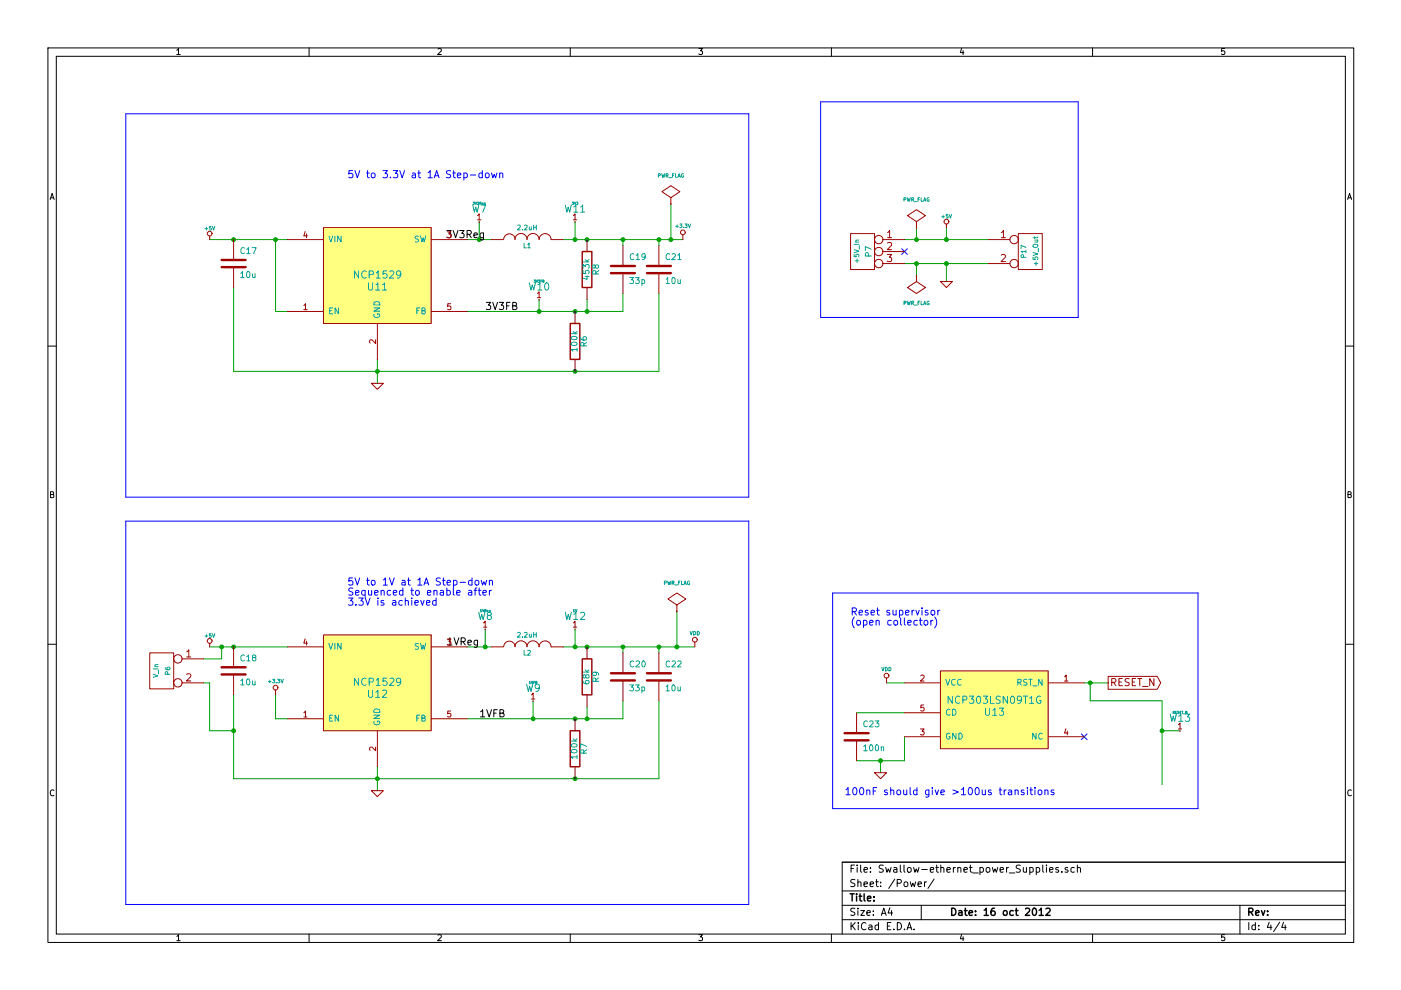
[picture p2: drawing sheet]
EESchema Schematic File Version 2  date Tue 16 Oct 2012 12:12:08 BST
LIBS:power
LIBS:device
LIBS:transistors
LIBS:conn
LIBS:linear
LIBS:regul
LIBS:74xx
LIBS:cmos4000
LIBS:adc-dac
LIBS:memory
LIBS:xilinx
LIBS:special
LIBS:microcontrollers
LIBS:dsp
LIBS:microchip
LIBS:analog_switches
LIBS:motorola
LIBS:texas
LIBS:intel
LIBS:audio
LIBS:interface
LIBS:digital-audio
LIBS:philips
LIBS:display
LIBS:cypress
LIBS:siliconi
LIBS:opto
LIBS:atmel
LIBS:contrib
LIBS:valves
LIBS:xmos_custom_library
LIBS:XS1-L1-128
LIBS:testpoints
LIBS:Swallow-ethernet-cache
EELAYER 25  0
EELAYER END
$Descr A4 11700 8267
encoding utf-8
Sheet 4 4
Title ""
Date "16 oct 2012"
Rev ""
Comp ""
Comment1 ""
Comment2 ""
Comment3 ""
Comment4 ""
$EndDescr
Connection ~ 7900 2200
Wire Wire Line
	8250 2200 7550 2200
Wire Wire Line
	9700 6550 9700 5850
Wire Wire Line
	7650 2200 7650 2300
Wire Wire Line
	1700 5700 1750 5700
Wire Wire Line
	1750 5700 1750 6100
Connection ~ 1950 6100
Wire Wire Line
	1750 6100 1950 6100
Connection ~ 4800 5400
Wire Wire Line
	4800 5250 4800 5400
Connection ~ 4000 2000
Wire Wire Line
	4000 1850 4000 2000
Connection ~ 4500 2600
Wire Wire Line
	4500 2500 4500 2600
Connection ~ 9100 5700
Wire Wire Line
	9100 5700 9100 5850
Wire Wire Line
	9100 5850 9700 5850
Wire Notes Line
	6950 6750 6950 4950
Wire Notes Line
	6950 6750 10000 6750
Wire Notes Line
	10000 6750 10000 4950
Wire Notes Line
	10000 4950 6950 4950
Wire Wire Line
	9050 5700 9250 5700
Connection ~ 7350 6350
Wire Wire Line
	7350 6450 7350 6350
Wire Wire Line
	7150 6350 7550 6350
Wire Wire Line
	7550 6350 7550 6150
Wire Wire Line
	2400 6000 2300 6000
Connection ~ 5650 5400
Wire Wire Line
	5650 5100 5650 5400
Wire Wire Line
	7650 2000 7650 1900
Connection ~ 7650 2000
Wire Wire Line
	7900 2200 7900 2350
Wire Wire Line
	5800 5400 4700 5400
Connection ~ 1950 2000
Wire Wire Line
	1750 2000 2400 2000
Connection ~ 4800 3100
Wire Wire Line
	5500 2450 5500 3100
Wire Wire Line
	5500 3100 1950 3100
Connection ~ 4900 2600
Wire Wire Line
	3900 2600 5200 2600
Wire Wire Line
	5200 2600 5200 2450
Connection ~ 4900 2000
Wire Wire Line
	5200 2000 5200 2050
Wire Wire Line
	3900 2000 4100 2000
Connection ~ 3150 3100
Wire Wire Line
	1950 3100 1950 2400
Wire Wire Line
	3150 3200 3150 3000
Wire Wire Line
	2400 2600 2300 2600
Wire Wire Line
	2300 2600 2300 2000
Connection ~ 2300 2000
Wire Wire Line
	4900 2600 4900 2500
Connection ~ 4800 2600
Wire Wire Line
	5500 2050 5500 2000
Connection ~ 5200 2000
Wire Wire Line
	5700 2000 4700 2000
Connection ~ 5500 2000
Wire Notes Line
	1050 4150 1050 950 
Wire Notes Line
	1050 4150 6250 4150
Wire Notes Line
	6250 4150 6250 950 
Wire Notes Line
	6250 950  1050 950 
Wire Notes Line
	6250 4350 1050 4350
Wire Notes Line
	6250 4350 6250 7550
Wire Notes Line
	6250 7550 1050 7550
Wire Notes Line
	1050 7550 1050 4350
Connection ~ 5500 5400
Connection ~ 5200 5400
Wire Wire Line
	5500 5400 5500 5450
Connection ~ 4800 6000
Wire Wire Line
	4900 5900 4900 6000
Wire Wire Line
	3150 6600 3150 6400
Wire Wire Line
	1950 5800 1950 6500
Connection ~ 3150 6500
Wire Wire Line
	3900 5400 4100 5400
Wire Wire Line
	5200 5400 5200 5450
Connection ~ 4900 5400
Wire Wire Line
	5200 5850 5200 6000
Wire Wire Line
	5200 6000 3900 6000
Connection ~ 4900 6000
Wire Wire Line
	1950 6500 5500 6500
Wire Wire Line
	5500 6500 5500 5850
Connection ~ 4800 6500
Wire Wire Line
	1750 5400 2400 5400
Connection ~ 1950 5400
Wire Wire Line
	7900 2000 7900 1900
Wire Notes Line
	9000 850  6850 850 
Wire Notes Line
	9000 850  9000 2650
Wire Notes Line
	9000 2650 6850 2650
Wire Notes Line
	6850 2650 6850 850 
Connection ~ 7650 2200
Wire Wire Line
	5600 1700 5600 2000
Connection ~ 5600 2000
Wire Wire Line
	7550 5950 7150 5950
Wire Wire Line
	7400 5700 7550 5700
Wire Wire Line
	9850 6100 9700 6100
Connection ~ 9700 6100
Wire Wire Line
	2300 6000 2300 5800
Wire Wire Line
	4800 1850 4800 2000
Connection ~ 4800 2000
Wire Wire Line
	4450 5850 4450 6000
Connection ~ 4450 6000
Wire Wire Line
	4050 5250 4050 5400
Connection ~ 4050 5400
Wire Wire Line
	1700 5500 1850 5500
Wire Wire Line
	1850 5500 1850 5400
Connection ~ 1850 5400
Wire Wire Line
	8250 2000 7550 2000
Connection ~ 7900 2000
$Comp
L CONN_2 P17
U 1 1
P 8600 2100
F 0 "P17" V 8550 2100 40  0000 C CNN
F 1 "+5V_Out" V 8650 2100 40  0000 C CNN
	1    8600 2100
	1    0    0    -1  
$EndComp
Text Notes 7050 6650 0    60   ~ 0
100nF should give >100us transitions
NoConn ~ 7550 2100
$Comp
L CONN_2 P6
U 1 1
P 1350 5600
F 0 "P6" V 1300 5600 40  0000 C CNN
F 1 "V_In" V 1400 5600 40  0000 C CNN
	1    1350 5600
	-1   0    0    -1  
$EndComp
$Comp
L TESTPOINT W9
U 1 1
P 4450 5700
F 0 "W9" H 4450 5650 60  0000 C CNN
F 1 "1VFB" H 4450 5700 20  0000 C CNN
F 2 "TestPad-1mm" H 4450 5800 20  0001 C CNN
	1    4450 5700
	1    0    0    -1  
$EndComp
$Comp
L TESTPOINT W12
U 1 1
P 4800 5100
F 0 "W12" H 4800 5050 60  0000 C CNN
F 1 "1V" H 4800 5100 20  0000 C CNN
F 2 "TestPad-1mm" H 4800 5200 20  0001 C CNN
	1    4800 5100
	1    0    0    -1  
$EndComp
$Comp
L TESTPOINT W8
U 1 1
P 4050 5100
F 0 "W8" H 4050 5050 60  0000 C CNN
F 1 "1VReg" H 4050 5100 20  0000 C CNN
F 2 "TestPad-1mm" H 4050 5200 20  0001 C CNN
	1    4050 5100
	1    0    0    -1  
$EndComp
$Comp
L TESTPOINT W10
U 1 1
P 4500 2350
F 0 "W10" H 4500 2300 60  0000 C CNN
F 1 "3V3FB" H 4500 2350 20  0000 C CNN
F 2 "TestPad-1mm" H 4500 2450 20  0001 C CNN
	1    4500 2350
	1    0    0    -1  
$EndComp
$Comp
L TESTPOINT W11
U 1 1
P 4800 1700
F 0 "W11" H 4800 1650 60  0000 C CNN
F 1 "3V3" H 4800 1700 20  0000 C CNN
F 2 "TestPad-1mm" H 4800 1800 20  0001 C CNN
	1    4800 1700
	1    0    0    -1  
$EndComp
$Comp
L TESTPOINT W7
U 1 1
P 4000 1700
F 0 "W7" H 4000 1650 60  0000 C CNN
F 1 "3V3Reg" H 4000 1700 20  0000 C CNN
F 2 "TestPad-1mm" H 4000 1800 20  0001 C CNN
	1    4000 1700
	1    0    0    -1  
$EndComp
$Comp
L +3.3V #PWR062
U 1 1
P 2300 5800
F 0 "#PWR062" H 2300 5760 30  0001 C CNN
F 1 "+3.3V" H 2300 5910 30  0000 C CNN
	1    2300 5800
	1    0    0    -1  
$EndComp
Text Label 4050 2600 0    60   ~ 0
3V3FB
Text Label 4050 2000 2    60   ~ 0
3V3Reg
Text Label 4000 6000 0    60   ~ 0
1VFB
Text Label 4000 5400 2    60   ~ 0
1VReg
$Comp
L TESTPOINT W13
U 1 1
P 9850 5950
F 0 "W13" H 9850 5900 60  0000 C CNN
F 1 "RESET_N" H 9850 5950 20  0000 C CNN
F 2 "TestPad-1mm" H 9850 6050 20  0001 C CNN
	1    9850 5950
	1    0    0    -1  
$EndComp
$Comp
L VDD #PWR063
U 1 1
P 5800 5400
F 0 "#PWR063" H 5800 5500 30  0001 C CNN
F 1 "VDD" H 5800 5510 30  0000 C CNN
	1    5800 5400
	1    0    0    -1  
$EndComp
$Comp
L CONN_3 P7
U 1 1
P 7200 2100
F 0 "P7" V 7150 2100 50  0000 C CNN
F 1 "+5V_In" V 7250 2100 40  0000 C CNN
F 2 "DC-8S" H 7200 2100 60  0001 C CNN
	1    7200 2100
	-1   0    0    -1  
$EndComp
Text Notes 7100 5150 0    60   ~ 0
Reset supervisor\n(open collector)
Text GLabel 9250 5700 2    60   Output ~ 0
RESET_N
NoConn ~ 9050 6150
$Comp
L GND #PWR064
U 1 1
P 7350 6450
F 0 "#PWR064" H 7350 6450 30  0001 C CNN
F 1 "GND" H 7350 6380 30  0001 C CNN
	1    7350 6450
	1    0    0    -1  
$EndComp
$Comp
L VDD #PWR065
U 1 1
P 7400 5700
F 0 "#PWR065" H 7400 5800 30  0001 C CNN
F 1 "VDD" H 7400 5810 30  0000 C CNN
	1    7400 5700
	1    0    0    -1  
$EndComp
$Comp
L C C23
U 1 1
P 7150 6150
F 0 "C23" H 7200 6250 50  0000 L CNN
F 1 "100n" H 7200 6050 50  0000 L CNN
F 2 "SM0402" H 7150 6150 60  0001 C CNN
	1    7150 6150
	1    0    0    -1  
$EndComp
$Comp
L NCP303 U13
U 1 1
P 8300 5950
F 0 "U13" H 8300 5950 60  0000 C CNN
F 1 "NCP303LSN09T1G" H 8300 6050 60  0000 C CNN
F 2 "TSOP-5" H 8300 5950 60  0001 C CNN
	1    8300 5950
	1    0    0    -1  
$EndComp
$Comp
L NCP1529 U12
U 1 1
P 3150 5750
F 0 "U12" H 3150 5700 60  0000 C CNN
F 1 "NCP1529" H 3150 5800 60  0000 C CNN
F 2 "TSOP-5" H 3150 5750 60  0001 C CNN
	1    3150 5750
	1    0    0    -1  
$EndComp
$Comp
L PWR_FLAG #FLG066
U 1 1
P 5650 5100
F 0 "#FLG066" H 5650 5370 30  0001 C CNN
F 1 "PWR_FLAG" H 5650 5330 30  0000 C CNN
	1    5650 5100
	1    0    0    -1  
$EndComp
$Comp
L PWR_FLAG #FLG067
U 1 1
P 5600 1700
F 0 "#FLG067" H 5600 1970 30  0001 C CNN
F 1 "PWR_FLAG" H 5600 1930 30  0000 C CNN
	1    5600 1700
	1    0    0    -1  
$EndComp
$Comp
L NCP1529 U11
U 1 1
P 3150 2350
F 0 "U11" H 3150 2300 60  0000 C CNN
F 1 "NCP1529" H 3150 2400 60  0000 C CNN
F 2 "TSOP-5" H 3150 2350 60  0001 C CNN
	1    3150 2350
	1    0    0    -1  
$EndComp
$Comp
L PWR_FLAG #FLG068
U 1 1
P 7650 2300
F 0 "#FLG068" H 7650 2570 30  0001 C CNN
F 1 "PWR_FLAG" H 7650 2530 30  0000 C CNN
	1    7650 2300
	1    0    0    1   
$EndComp
$Comp
L PWR_FLAG #FLG069
U 1 1
P 7650 1900
F 0 "#FLG069" H 7650 2170 30  0001 C CNN
F 1 "PWR_FLAG" H 7650 2130 30  0000 C CNN
	1    7650 1900
	1    0    0    -1  
$EndComp
$Comp
L +5V #PWR070
U 1 1
P 7900 1900
F 0 "#PWR070" H 7900 1990 20  0001 C CNN
F 1 "+5V" H 7900 1990 30  0000 C CNN
	1    7900 1900
	1    0    0    -1  
$EndComp
$Comp
L GND #PWR071
U 1 1
P 7900 2350
F 0 "#PWR071" H 7900 2350 30  0001 C CNN
F 1 "GND" H 7900 2280 30  0001 C CNN
	1    7900 2350
	1    0    0    -1  
$EndComp
$Comp
L C C18
U 1 1
P 1950 5600
F 0 "C18" H 2000 5700 50  0000 L CNN
F 1 "10u" H 2000 5500 50  0000 L CNN
F 2 "SM0805" H 1950 5600 60  0001 C CNN
	1    1950 5600
	1    0    0    -1  
$EndComp
$Comp
L GND #PWR072
U 1 1
P 3150 6600
F 0 "#PWR072" H 3150 6600 30  0001 C CNN
F 1 "GND" H 3150 6530 30  0001 C CNN
	1    3150 6600
	1    0    0    -1  
$EndComp
$Comp
L R R7
U 1 1
P 4800 6250
F 0 "R7" V 4880 6250 50  0000 C CNN
F 1 "100k" V 4800 6250 50  0000 C CNN
F 2 "SM0402" H 4800 6250 60  0001 C CNN
	1    4800 6250
	1    0    0    -1  
$EndComp
$Comp
L R R9
U 1 1
P 4900 5650
F 0 "R9" V 4980 5650 50  0000 C CNN
F 1 "68k" V 4900 5650 50  0000 C CNN
F 2 "SM0402" H 4900 5650 60  0001 C CNN
	1    4900 5650
	1    0    0    -1  
$EndComp
$Comp
L INDUCTOR L2
U 1 1
P 4400 5400
F 0 "L2" V 4350 5400 40  0000 C CNN
F 1 "2.2uH" V 4500 5400 40  0000 C CNN
F 2 "SM0805" H 4400 5400 60  0001 C CNN
	1    4400 5400
	0    -1   -1   0   
$EndComp
$Comp
L C C20
U 1 1
P 5200 5650
F 0 "C20" H 5250 5750 50  0000 L CNN
F 1 "33p" H 5250 5550 50  0000 L CNN
F 2 "SM0603" H 5200 5650 60  0001 C CNN
	1    5200 5650
	1    0    0    -1  
$EndComp
$Comp
L C C22
U 1 1
P 5500 5650
F 0 "C22" H 5550 5750 50  0000 L CNN
F 1 "10u" H 5550 5550 50  0000 L CNN
F 2 "SM0805" H 5500 5650 60  0001 C CNN
	1    5500 5650
	1    0    0    -1  
$EndComp
$Comp
L +5V #PWR073
U 1 1
P 1750 5400
F 0 "#PWR073" H 1750 5490 20  0001 C CNN
F 1 "+5V" H 1750 5490 30  0000 C CNN
	1    1750 5400
	1    0    0    -1  
$EndComp
Text Notes 2900 4900 0    60   ~ 0
5V to 1V at 1A Step-down\nSequenced to enable after\n3.3V is achieved
Text Notes 2900 1500 0    60   ~ 0
5V to 3.3V at 1A Step-down
$Comp
L +5V #PWR074
U 1 1
P 1750 2000
F 0 "#PWR074" H 1750 2090 20  0001 C CNN
F 1 "+5V" H 1750 2090 30  0000 C CNN
	1    1750 2000
	1    0    0    -1  
$EndComp
$Comp
L +3.3V #PWR075
U 1 1
P 5700 2000
F 0 "#PWR075" H 5700 1960 30  0001 C CNN
F 1 "+3.3V" H 5700 2110 30  0000 C CNN
	1    5700 2000
	1    0    0    -1  
$EndComp
$Comp
L C C21
U 1 1
P 5500 2250
F 0 "C21" H 5550 2350 50  0000 L CNN
F 1 "10u" H 5550 2150 50  0000 L CNN
F 2 "SM0805" H 5500 2250 60  0001 C CNN
	1    5500 2250
	1    0    0    -1  
$EndComp
$Comp
L C C19
U 1 1
P 5200 2250
F 0 "C19" H 5250 2350 50  0000 L CNN
F 1 "33p" H 5250 2150 50  0000 L CNN
F 2 "SM0603" H 5200 2250 60  0001 C CNN
	1    5200 2250
	1    0    0    -1  
$EndComp
$Comp
L INDUCTOR L1
U 1 1
P 4400 2000
F 0 "L1" V 4350 2000 40  0000 C CNN
F 1 "2.2uH" V 4500 2000 40  0000 C CNN
F 2 "SM0805" H 4400 2000 60  0001 C CNN
	1    4400 2000
	0    -1   -1   0   
$EndComp
$Comp
L R R8
U 1 1
P 4900 2250
F 0 "R8" V 4980 2250 50  0000 C CNN
F 1 "453k" V 4900 2250 50  0000 C CNN
F 2 "SM0805" H 4900 2250 60  0001 C CNN
	1    4900 2250
	1    0    0    -1  
$EndComp
$Comp
L R R6
U 1 1
P 4800 2850
F 0 "R6" V 4880 2850 50  0000 C CNN
F 1 "100k" V 4800 2850 50  0000 C CNN
F 2 "SM0402" H 4800 2850 60  0001 C CNN
	1    4800 2850
	1    0    0    -1  
$EndComp
$Comp
L GND #PWR076
U 1 1
P 3150 3200
F 0 "#PWR076" H 3150 3200 30  0001 C CNN
F 1 "GND" H 3150 3130 30  0001 C CNN
	1    3150 3200
	1    0    0    -1  
$EndComp
$Comp
L C C17
U 1 1
P 1950 2200
F 0 "C17" H 2000 2300 50  0000 L CNN
F 1 "10u" H 2000 2100 50  0000 L CNN
F 2 "SM0805" H 1950 2200 60  0001 C CNN
	1    1950 2200
	1    0    0    -1  
$EndComp
$EndSCHEMATC
